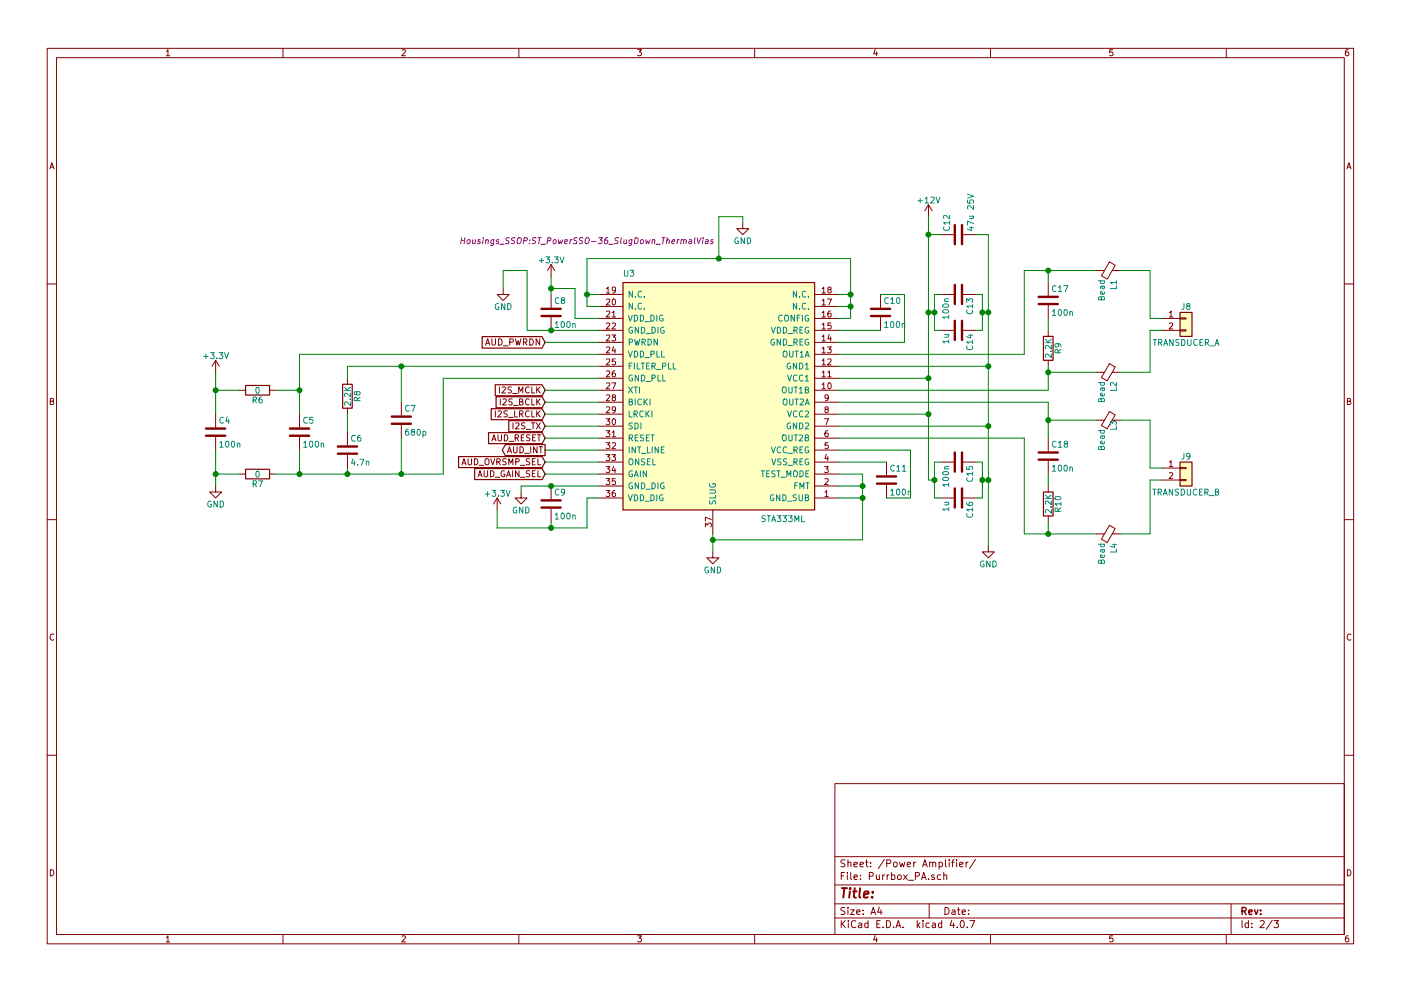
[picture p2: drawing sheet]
EESchema Schematic File Version 2
LIBS:power
LIBS:device
LIBS:switches
LIBS:relays
LIBS:motors
LIBS:transistors
LIBS:conn
LIBS:linear
LIBS:regul
LIBS:74xx
LIBS:cmos4000
LIBS:adc-dac
LIBS:memory
LIBS:xilinx
LIBS:microcontrollers
LIBS:dsp
LIBS:microchip
LIBS:analog_switches
LIBS:motorola
LIBS:texas
LIBS:intel
LIBS:audio
LIBS:interface
LIBS:digital-audio
LIBS:philips
LIBS:display
LIBS:cypress
LIBS:siliconi
LIBS:opto
LIBS:atmel
LIBS:contrib
LIBS:valves
LIBS:custom
LIBS:NorBot
LIBS:teensy
LIBS:Purr_Amp-cache
EELAYER 25 0
EELAYER END
$Descr A4 11693 8268
encoding utf-8
Sheet 2 3
Title ""
Date ""
Rev ""
Comp ""
Comment1 ""
Comment2 ""
Comment3 ""
Comment4 ""
$EndDescr
$Comp
L STA333ML U3
U 1 1
P 5950 3550
F 0 "U3" H 5200 4800 50  0000 L BNN
F 1 "STA333ML" H 6350 2750 50  0000 L BNN
F 2 "Housings_SSOP:ST_PowerSSO-36_SlugDown_ThermalVias" H 4900 5100 50  0000 C CIN
F 3 "" H 5950 3550 50  0000 C CNN
	1    5950 3550
	1    0    0    -1  
$EndComp
$Comp
L C C10
U 1 1
P 7350 2600
F 0 "C10" H 7375 2700 50  0000 L CNN
F 1 "100n" H 7375 2500 50  0000 L CNN
F 2 "Capacitors_SMD:C_0603" H 7388 2450 50  0001 C CNN
F 3 "" H 7350 2600 50  0001 C CNN
	1    7350 2600
	1    0    0    -1  
$EndComp
$Comp
L C C11
U 1 1
P 7400 4000
F 0 "C11" H 7425 4100 50  0000 L CNN
F 1 "100n" H 7425 3900 50  0000 L CNN
F 2 "Capacitors_SMD:C_0603" H 7438 3850 50  0001 C CNN
F 3 "" H 7400 4000 50  0001 C CNN
	1    7400 4000
	1    0    0    -1  
$EndComp
$Comp
L C C8
U 1 1
P 4600 2600
F 0 "C8" H 4625 2700 50  0000 L CNN
F 1 "100n" H 4625 2500 50  0000 L CNN
F 2 "Capacitors_SMD:C_0603" H 4638 2450 50  0001 C CNN
F 3 "" H 4600 2600 50  0001 C CNN
	1    4600 2600
	1    0    0    -1  
$EndComp
$Comp
L C C9
U 1 1
P 4600 4200
F 0 "C9" H 4625 4300 50  0000 L CNN
F 1 "100n" H 4625 4100 50  0000 L CNN
F 2 "Capacitors_SMD:C_0603" H 4638 4050 50  0001 C CNN
F 3 "" H 4600 4200 50  0001 C CNN
	1    4600 4200
	1    0    0    -1  
$EndComp
$Comp
L GND #PWR01
U 1 1
P 6200 1850
F 0 "#PWR01" H 6200 1600 50  0001 C CNN
F 1 "GND" H 6200 1700 50  0000 C CNN
F 2 "" H 6200 1850 50  0001 C CNN
F 3 "" H 6200 1850 50  0001 C CNN
	1    6200 1850
	1    0    0    -1  
$EndComp
$Comp
L GND #PWR02
U 1 1
P 4350 4100
F 0 "#PWR02" H 4350 3850 50  0001 C CNN
F 1 "GND" H 4350 3950 50  0000 C CNN
F 2 "" H 4350 4100 50  0001 C CNN
F 3 "" H 4350 4100 50  0001 C CNN
	1    4350 4100
	1    0    0    -1  
$EndComp
$Comp
L GND #PWR03
U 1 1
P 4200 2400
F 0 "#PWR03" H 4200 2150 50  0001 C CNN
F 1 "GND" H 4200 2250 50  0000 C CNN
F 2 "" H 4200 2400 50  0001 C CNN
F 3 "" H 4200 2400 50  0001 C CNN
	1    4200 2400
	1    0    0    -1  
$EndComp
$Comp
L GND #PWR04
U 1 1
P 5950 4600
F 0 "#PWR04" H 5950 4350 50  0001 C CNN
F 1 "GND" H 5950 4450 50  0000 C CNN
F 2 "" H 5950 4600 50  0001 C CNN
F 3 "" H 5950 4600 50  0001 C CNN
	1    5950 4600
	1    0    0    -1  
$EndComp
$Comp
L C C7
U 1 1
P 3350 3500
F 0 "C7" H 3375 3600 50  0000 L CNN
F 1 "680p" H 3375 3400 50  0000 L CNN
F 2 "Capacitors_SMD:C_0603" H 3388 3350 50  0001 C CNN
F 3 "" H 3350 3500 50  0001 C CNN
	1    3350 3500
	1    0    0    -1  
$EndComp
$Comp
L C C6
U 1 1
P 2900 3750
F 0 "C6" H 2925 3850 50  0000 L CNN
F 1 "4.7n" H 2925 3650 50  0000 L CNN
F 2 "Capacitors_SMD:C_0603" H 2938 3600 50  0001 C CNN
F 3 "" H 2900 3750 50  0001 C CNN
	1    2900 3750
	1    0    0    -1  
$EndComp
$Comp
L R R8
U 1 1
P 2900 3300
F 0 "R8" V 2980 3300 50  0000 C CNN
F 1 "2.2K" V 2900 3300 50  0000 C CNN
F 2 "Resistors_SMD:R_0603" V 2830 3300 50  0001 C CNN
F 3 "" H 2900 3300 50  0001 C CNN
	1    2900 3300
	1    0    0    -1  
$EndComp
$Comp
L C C5
U 1 1
P 2500 3600
F 0 "C5" H 2525 3700 50  0000 L CNN
F 1 "100n" H 2525 3500 50  0000 L CNN
F 2 "Capacitors_SMD:C_0603" H 2538 3450 50  0001 C CNN
F 3 "" H 2500 3600 50  0001 C CNN
	1    2500 3600
	1    0    0    -1  
$EndComp
$Comp
L C C4
U 1 1
P 1800 3600
F 0 "C4" H 1825 3700 50  0000 L CNN
F 1 "100n" H 1825 3500 50  0000 L CNN
F 2 "Capacitors_SMD:C_0603" H 1838 3450 50  0001 C CNN
F 3 "" H 1800 3600 50  0001 C CNN
	1    1800 3600
	1    0    0    -1  
$EndComp
$Comp
L R R7
U 1 1
P 2150 3950
F 0 "R7" V 2230 3950 50  0000 C CNN
F 1 "0" V 2150 3950 50  0000 C CNN
F 2 "Resistors_SMD:R_0603" V 2080 3950 50  0001 C CNN
F 3 "" H 2150 3950 50  0001 C CNN
	1    2150 3950
	0    1    1    0   
$EndComp
$Comp
L GND #PWR05
U 1 1
P 1800 4050
F 0 "#PWR05" H 1800 3800 50  0001 C CNN
F 1 "GND" H 1800 3900 50  0000 C CNN
F 2 "" H 1800 4050 50  0001 C CNN
F 3 "" H 1800 4050 50  0001 C CNN
	1    1800 4050
	1    0    0    -1  
$EndComp
$Comp
L +12V #PWR06
U 1 1
P 7750 1800
F 0 "#PWR06" H 7750 1650 50  0001 C CNN
F 1 "+12V" H 7750 1940 50  0000 C CNN
F 2 "" H 7750 1800 50  0001 C CNN
F 3 "" H 7750 1800 50  0001 C CNN
	1    7750 1800
	1    0    0    -1  
$EndComp
$Comp
L GND #PWR07
U 1 1
P 8250 4550
F 0 "#PWR07" H 8250 4300 50  0001 C CNN
F 1 "GND" H 8250 4400 50  0000 C CNN
F 2 "" H 8250 4550 50  0001 C CNN
F 3 "" H 8250 4550 50  0001 C CNN
	1    8250 4550
	1    0    0    -1  
$EndComp
$Comp
L C C12
U 1 1
P 8000 1950
F 0 "C12" H 8025 2050 50  0000 L CNN
F 1 "47u 25V" H 8025 1850 50  0000 L CNN
F 2 "Capacitors_SMD:CP_Elec_8x6.7" H 8038 1800 50  0001 C CNN
F 3 "" H 8000 1950 50  0001 C CNN
	1    8000 1950
	0    -1   -1   0   
$EndComp
$Comp
L C C13
U 1 1
P 8000 2450
F 0 "C13" H 8025 2550 50  0000 L CNN
F 1 "100n" H 8025 2350 50  0000 L CNN
F 2 "Capacitors_SMD:C_0603" H 8038 2300 50  0001 C CNN
F 3 "" H 8000 2450 50  0001 C CNN
	1    8000 2450
	0    1    1    0   
$EndComp
$Comp
L C C14
U 1 1
P 8000 2750
F 0 "C14" H 8025 2850 50  0000 L CNN
F 1 "1u" H 8025 2650 50  0000 L CNN
F 2 "Capacitors_SMD:C_0805" H 8038 2600 50  0001 C CNN
F 3 "" H 8000 2750 50  0001 C CNN
	1    8000 2750
	0    1    1    0   
$EndComp
$Comp
L C C15
U 1 1
P 8000 3850
F 0 "C15" H 8025 3950 50  0000 L CNN
F 1 "100n" H 8025 3750 50  0000 L CNN
F 2 "Capacitors_SMD:C_0603" H 8038 3700 50  0001 C CNN
F 3 "" H 8000 3850 50  0001 C CNN
	1    8000 3850
	0    1    1    0   
$EndComp
$Comp
L C C16
U 1 1
P 8000 4150
F 0 "C16" H 8025 4250 50  0000 L CNN
F 1 "1u" H 8025 4050 50  0000 L CNN
F 2 "Capacitors_SMD:C_0805" H 8038 4000 50  0001 C CNN
F 3 "" H 8000 4150 50  0001 C CNN
	1    8000 4150
	0    1    1    0   
$EndComp
$Comp
L Ferrite_Bead_Small L3
U 1 1
P 9250 3500
F 0 "L3" H 9250 3550 50  0000 L CNN
F 1 "Bead" H 9325 3450 50  0000 L CNN
F 2 "Resistors_SMD:R_0805" V 9180 3500 50  0001 C CNN
F 3 "" H 9250 3500 50  0001 C CNN
	1    9250 3500
	0    1    1    0   
$EndComp
$Comp
L Ferrite_Bead_Small L1
U 1 1
P 9250 2250
F 0 "L1" H 9325 2300 50  0000 L CNN
F 1 "Bead" H 9325 2200 50  0000 L CNN
F 2 "Resistors_SMD:R_0805" V 9180 2250 50  0001 C CNN
F 3 "" H 9250 2250 50  0001 C CNN
	1    9250 2250
	0    1    1    0   
$EndComp
$Comp
L Ferrite_Bead_Small L2
U 1 1
P 9250 3100
F 0 "L2" H 9325 3150 50  0000 L CNN
F 1 "Bead" H 9325 3050 50  0000 L CNN
F 2 "Resistors_SMD:R_0805" V 9180 3100 50  0001 C CNN
F 3 "" H 9250 3100 50  0001 C CNN
	1    9250 3100
	0    1    1    0   
$EndComp
$Comp
L Ferrite_Bead_Small L4
U 1 1
P 9250 4450
F 0 "L4" H 9325 4500 50  0000 L CNN
F 1 "Bead" H 9325 4400 50  0000 L CNN
F 2 "Resistors_SMD:R_0805" V 9180 4450 50  0001 C CNN
F 3 "" H 9250 4450 50  0001 C CNN
	1    9250 4450
	0    1    1    0   
$EndComp
Text GLabel 4550 3250 0    51   Input ~ 0
I2S_MCLK
Text GLabel 4550 3350 0    51   Input ~ 0
I2S_BCLK
Text GLabel 4550 3450 0    51   Input ~ 0
I2S_LRCLK
Text GLabel 4550 3550 0    51   Input ~ 0
I2S_TX
Text GLabel 4550 3650 0    51   Input ~ 0
AUD_RESET
Text GLabel 4550 3750 0    51   Output ~ 0
AUD_INT
Text GLabel 4550 3850 0    51   Input ~ 0
AUD_OVRSMP_SEL
Text GLabel 4550 3950 0    51   Input ~ 0
AUD_GAIN_SEL
Text GLabel 4550 2850 0    53   Input ~ 0
AUD_PWRDN
$Comp
L C C17
U 1 1
P 8750 2500
F 0 "C17" H 8775 2600 50  0000 L CNN
F 1 "100n" H 8775 2400 50  0000 L CNN
F 2 "Capacitors_SMD:C_0603" H 8788 2350 50  0001 C CNN
F 3 "" H 8750 2500 50  0001 C CNN
	1    8750 2500
	1    0    0    -1  
$EndComp
$Comp
L C C18
U 1 1
P 8750 3800
F 0 "C18" H 8775 3900 50  0000 L CNN
F 1 "100n" H 8775 3700 50  0000 L CNN
F 2 "Capacitors_SMD:C_0603" H 8788 3650 50  0001 C CNN
F 3 "" H 8750 3800 50  0001 C CNN
	1    8750 3800
	1    0    0    -1  
$EndComp
$Comp
L R R9
U 1 1
P 8750 2900
F 0 "R9" V 8830 2900 50  0000 C CNN
F 1 "2.2K" V 8750 2900 50  0000 C CNN
F 2 "Resistors_SMD:R_0603" V 8680 2900 50  0001 C CNN
F 3 "" H 8750 2900 50  0001 C CNN
	1    8750 2900
	1    0    0    -1  
$EndComp
$Comp
L R R10
U 1 1
P 8750 4200
F 0 "R10" V 8830 4200 50  0000 C CNN
F 1 "2.2K" V 8750 4200 50  0000 C CNN
F 2 "Resistors_SMD:R_0603" V 8680 4200 50  0001 C CNN
F 3 "" H 8750 4200 50  0001 C CNN
	1    8750 4200
	1    0    0    -1  
$EndComp
$Comp
L Conn_01x02 J8
U 1 1
P 9900 2650
F 0 "J8" H 9900 2750 50  0000 C CNN
F 1 "TRANSDUCER_A" H 9900 2450 50  0000 C CNN
F 2 "Connectors:GS2" H 9900 2650 50  0001 C CNN
F 3 "" H 9900 2650 50  0001 C CNN
	1    9900 2650
	1    0    0    -1  
$EndComp
$Comp
L Conn_01x02 J9
U 1 1
P 9900 3900
F 0 "J9" H 9900 4000 50  0000 C CNN
F 1 "TRANSDUCER_B" H 9900 3700 50  0000 C CNN
F 2 "Connectors:GS2" H 9900 3900 50  0001 C CNN
F 3 "" H 9900 3900 50  0001 C CNN
	1    9900 3900
	1    0    0    -1  
$EndComp
Wire Wire Line
	7000 3850 7400 3850
Wire Wire Line
	7400 4150 7600 4150
Wire Wire Line
	7600 4150 7600 3750
Wire Wire Line
	7600 3750 7000 3750
Wire Wire Line
	7000 2750 7350 2750
Wire Wire Line
	7350 2450 7550 2450
Wire Wire Line
	7550 2450 7550 2850
Wire Wire Line
	7550 2850 7000 2850
Wire Wire Line
	7100 2650 7000 2650
Wire Wire Line
	7100 2150 7100 2650
Wire Wire Line
	7100 2550 7000 2550
Wire Wire Line
	7100 2450 7000 2450
Connection ~ 7100 2550
Wire Wire Line
	4900 2150 7100 2150
Wire Wire Line
	4900 2150 4900 2550
Wire Wire Line
	4900 2450 5000 2450
Connection ~ 7100 2450
Wire Wire Line
	4900 2550 5000 2550
Connection ~ 4900 2450
Wire Wire Line
	4400 2750 5000 2750
Wire Wire Line
	5000 2650 4800 2650
Wire Wire Line
	4800 2650 4800 2400
Wire Wire Line
	4800 2400 4600 2400
Wire Wire Line
	4600 2300 4600 2450
Wire Wire Line
	4350 4050 5000 4050
Wire Wire Line
	4600 4350 4600 4400
Wire Wire Line
	4150 4400 4900 4400
Wire Wire Line
	4900 4400 4900 4150
Wire Wire Line
	4900 4150 5000 4150
Wire Wire Line
	6200 1800 6200 1850
Wire Wire Line
	6200 1800 6000 1800
Wire Wire Line
	6000 1800 6000 2150
Connection ~ 6000 2150
Wire Wire Line
	4350 4050 4350 4100
Connection ~ 4600 4050
Wire Wire Line
	5950 4450 5950 4600
Wire Wire Line
	7000 3950 7200 3950
Wire Wire Line
	7200 3950 7200 4500
Wire Wire Line
	7200 4500 5950 4500
Connection ~ 5950 4500
Wire Wire Line
	7000 4150 7200 4150
Connection ~ 7200 4150
Wire Wire Line
	4150 4400 4150 4250
Connection ~ 4600 4400
Connection ~ 4600 2400
Wire Wire Line
	2300 3950 3700 3950
Wire Wire Line
	2500 3950 2500 3750
Wire Wire Line
	2500 2950 2500 3450
Wire Wire Line
	2500 3250 2300 3250
Wire Wire Line
	2000 3250 1800 3250
Wire Wire Line
	1800 3100 1800 3450
Wire Wire Line
	1800 3750 1800 4050
Wire Wire Line
	1800 3950 2000 3950
Connection ~ 1800 3950
Connection ~ 1800 3250
Wire Wire Line
	5000 2950 2500 2950
Connection ~ 2500 3250
Wire Wire Line
	2900 3950 2900 3900
Connection ~ 2500 3950
Wire Wire Line
	3350 3950 3350 3650
Connection ~ 2900 3950
Wire Wire Line
	3700 3950 3700 3150
Wire Wire Line
	3700 3150 5000 3150
Connection ~ 3350 3950
Wire Wire Line
	3350 3350 3350 3050
Wire Wire Line
	2900 3050 5000 3050
Wire Wire Line
	2900 3600 2900 3450
Wire Wire Line
	2900 3150 2900 3050
Connection ~ 3350 3050
Wire Wire Line
	7750 1800 7750 4000
Wire Wire Line
	7800 2750 7850 2750
Wire Wire Line
	7800 2450 7800 2750
Wire Wire Line
	7800 2450 7850 2450
Wire Wire Line
	8200 2750 8150 2750
Wire Wire Line
	8200 2450 8200 2750
Wire Wire Line
	8200 2450 8150 2450
Wire Wire Line
	7800 4150 7850 4150
Wire Wire Line
	7800 3850 7800 4150
Wire Wire Line
	7800 3850 7850 3850
Wire Wire Line
	8200 4150 8150 4150
Wire Wire Line
	8200 3850 8200 4150
Wire Wire Line
	8200 3850 8150 3850
Wire Wire Line
	7750 2600 7800 2600
Connection ~ 7800 2600
Connection ~ 7750 1950
Wire Wire Line
	7750 4000 7800 4000
Connection ~ 7800 4000
Connection ~ 7750 2600
Wire Wire Line
	8250 1950 8250 4550
Wire Wire Line
	8250 4000 8200 4000
Connection ~ 8200 4000
Wire Wire Line
	8250 2600 8200 2600
Connection ~ 8200 2600
Connection ~ 8250 4000
Connection ~ 8250 2600
Wire Wire Line
	8250 1950 8150 1950
Wire Wire Line
	7850 1950 7750 1950
Wire Wire Line
	7000 3150 7750 3150
Connection ~ 7750 3150
Wire Wire Line
	7000 3450 7750 3450
Connection ~ 7750 3450
Wire Wire Line
	7000 3550 8250 3550
Connection ~ 8250 3550
Wire Wire Line
	7000 3050 8250 3050
Connection ~ 8250 3050
Wire Wire Line
	5000 3250 4550 3250
Wire Wire Line
	5000 3950 4550 3950
Wire Wire Line
	4550 3850 5000 3850
Wire Wire Line
	5000 3750 4550 3750
Wire Wire Line
	4550 3650 5000 3650
Wire Wire Line
	5000 3550 4550 3550
Wire Wire Line
	4550 3450 5000 3450
Wire Wire Line
	4550 3350 5000 3350
Wire Wire Line
	4400 2750 4400 2250
Wire Wire Line
	4400 2250 4200 2250
Wire Wire Line
	4200 2250 4200 2400
Connection ~ 4600 2750
Wire Wire Line
	4550 2850 5000 2850
Wire Wire Line
	8750 3250 7000 3250
Wire Wire Line
	8750 3050 8750 3250
Wire Wire Line
	8750 2750 8750 2650
Wire Wire Line
	7000 2950 8550 2950
Wire Wire Line
	8550 2950 8550 2250
Wire Wire Line
	8550 2250 9150 2250
Wire Wire Line
	8750 2250 8750 2350
Wire Wire Line
	7000 3650 8550 3650
Wire Wire Line
	8550 3650 8550 4450
Wire Wire Line
	8550 4450 9150 4450
Wire Wire Line
	8750 3350 8750 3650
Wire Wire Line
	8750 3500 9150 3500
Wire Wire Line
	8750 3350 7000 3350
Connection ~ 8750 3500
Wire Wire Line
	9150 3100 8750 3100
Connection ~ 8750 3100
Wire Wire Line
	8750 4050 8750 3950
Connection ~ 8750 2250
Wire Wire Line
	9350 2250 9600 2250
Wire Wire Line
	9600 3100 9350 3100
Wire Wire Line
	9350 3500 9600 3500
Wire Wire Line
	9350 4450 9600 4450
Wire Wire Line
	9600 4450 9600 4000
Wire Wire Line
	9600 4000 9700 4000
Wire Wire Line
	9700 3900 9600 3900
Wire Wire Line
	9600 3900 9600 3500
Wire Wire Line
	9600 3100 9600 2750
Wire Wire Line
	9600 2750 9700 2750
Wire Wire Line
	9700 2650 9600 2650
Wire Wire Line
	9600 2650 9600 2250
$Comp
L R R6
U 1 1
P 2150 3250
F 0 "R6" V 2230 3250 50  0000 C CNN
F 1 "0" V 2150 3250 50  0000 C CNN
F 2 "Resistors_SMD:R_0603" V 2080 3250 50  0001 C CNN
F 3 "" H 2150 3250 50  0001 C CNN
	1    2150 3250
	0    1    1    0   
$EndComp
$Comp
L +3.3V #PWR08
U 1 1
P 4150 4250
F 0 "#PWR08" H 4150 4100 50  0001 C CNN
F 1 "+3.3V" H 4150 4390 50  0000 C CNN
F 2 "" H 4150 4250 50  0001 C CNN
F 3 "" H 4150 4250 50  0001 C CNN
	1    4150 4250
	1    0    0    -1  
$EndComp
Wire Wire Line
	8750 4350 8750 4450
Connection ~ 8750 4450
$Comp
L +3.3V #PWR09
U 1 1
P 1800 3100
F 0 "#PWR09" H 1800 2950 50  0001 C CNN
F 1 "+3.3V" H 1800 3240 50  0000 C CNN
F 2 "" H 1800 3100 50  0001 C CNN
F 3 "" H 1800 3100 50  0001 C CNN
	1    1800 3100
	1    0    0    -1  
$EndComp
$Comp
L +3.3V #PWR010
U 1 1
P 4600 2300
F 0 "#PWR010" H 4600 2150 50  0001 C CNN
F 1 "+3.3V" H 4600 2440 50  0000 C CNN
F 2 "" H 4600 2300 50  0001 C CNN
F 3 "" H 4600 2300 50  0001 C CNN
	1    4600 2300
	1    0    0    -1  
$EndComp
Wire Wire Line
	7000 4050 7200 4050
Connection ~ 7200 4050
$EndSCHEMATC
